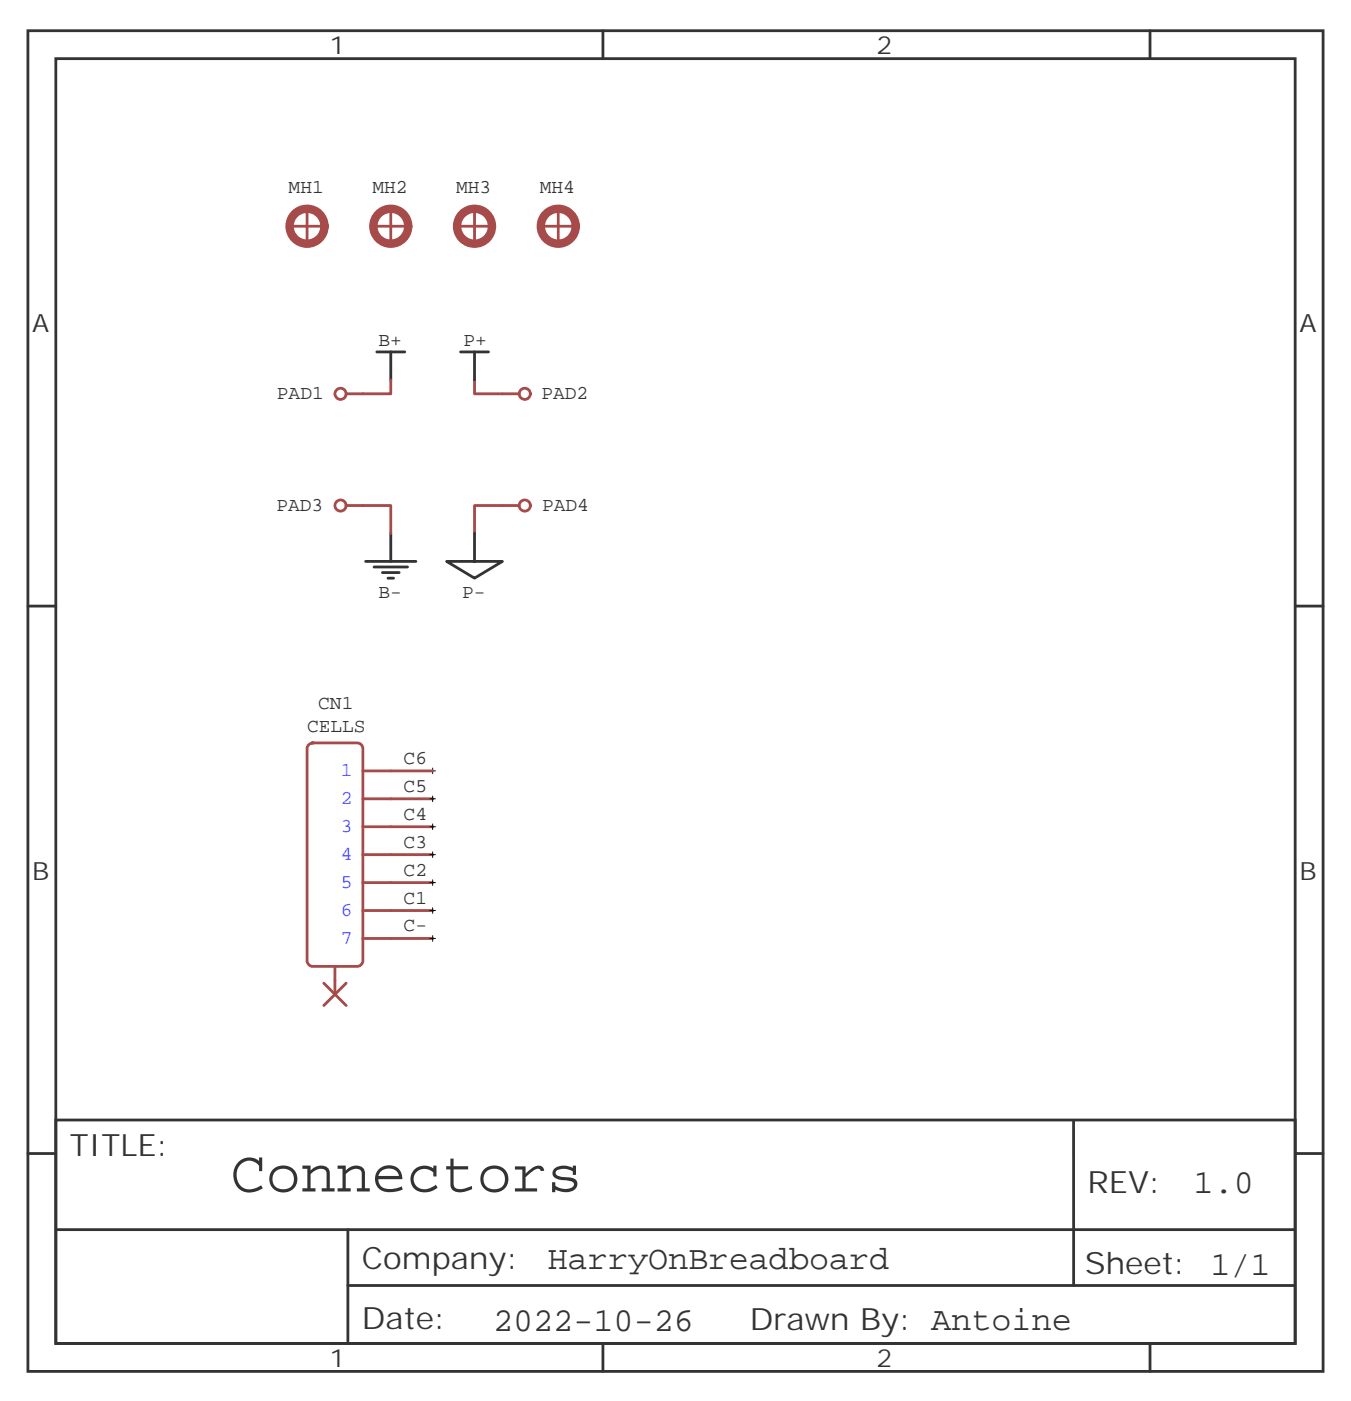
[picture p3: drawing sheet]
<svg xmlns="http://www.w3.org/2000/svg" width="171mm" height="177mm" viewBox="0 0 171 177" stroke-linecap="round" stroke-linejoin="round" font-family="sans-serif">
<g fill="none" stroke="#333" stroke-width=".35">
<path d="M3.5 3.9h163.7v169.3h-163.7zM7.1 7.4h156.6v162.3h-156.6zM76.2 3.9v3.5M145.3 3.9v3.5M47.6 44.4h3.6M49.4 44.4v3.6M58.2 44.4h3.5M60 44.4v3.6M3.5 76.6h3.6M46.2 70.9h6.4M47.3 71.6h4.2M48.3 72.3h2.1"/>
<path d="M49 73h.7M49.4 67.4v3.5M56.4 70.9h7.1l-3.5 2.1zM60 67.4v3.5M163.7 76.6h3.5M3.5 145.7h3.6M7.1 141.5h156.6v28.2h-156.6zM7.1 155.3h156.5M44 155.3v14.1M135.7 141.5v20.9M163.7 145.7h3.5M44 162.4h119.6"/>
<path d="M76.2 169.7v3.5M145.3 169.7v3.5"/>
</g>
<g fill="none" stroke="#a64a4a" stroke-width=".35">
<path d="M37 28.6h3.6M38.8 26.8v3.5M47.6 28.6h3.6M49.4 26.8v3.5M58.2 28.6h3.5M60 26.8v3.5M68.8 28.6h3.5M70.6 26.8v3.5M49.4 48v1.7h-5.7M60 48v1.7h5.6M43.7 63.9h5.7v3.5M65.6 63.9h-5.6v3.5"/>
<path d="M39 94l.5-.2h5.7a.71 .71 0 0 1 .7 .7v26.9a.76 .76 0 0 1-.7 .7h-5.7a.76 .76 0 0 1-.7-.7v-26.9zM45.9 97.4h8.8M45.9 118.5h8.8M45.9 115h8.8M45.9 111.5h8.8M45.9 107.9h8.8M45.9 104.4h8.8M45.9 100.9h8.8M40.9 124.2l2.8 2.8M42.3 122.1v3.5M43.7 124.2l-2.8 2.8"/>
<circle cx="43" cy="49.7" r=".71"/>
<circle cx="66.3" cy="49.7" r=".71"/>
<circle cx="43" cy="63.9" r=".71"/>
<circle cx="66.3" cy="63.9" r=".71"/>
</g>
<g fill="none" stroke="#000" stroke-width=".13">
<path d="M54.3 97.4h.7M54.7 97v.7M54.3 118.5h.7M54.3 115h.7M54.3 111.5h.7M54.3 107.9h.7M54.3 104.4h.7M54.3 100.9h.7M54.7 100.5v.7M54.7 104.1v.7M54.7 107.6v.7M54.7 111.1v.7"/>
<path d="M54.7 114.7v.7M54.7 118.2v.7"/>
</g>
<g fill="none" stroke="#a64a4a" stroke-width="1.1">
<circle cx="38.8" cy="28.6" r="2.2"/>
<circle cx="49.4" cy="28.6" r="2.2"/>
<circle cx="60" cy="28.6" r="2.2"/>
<circle cx="70.6" cy="28.6" r="2.2"/>
</g>
<text font-size="7.4" fill="#333" x="29.1" y="150.5">Connectors</text>
<g font-size="4.2" fill="#333">
<text x="150.9" y="150.7">1.0</text>
<text x="69.2" y="160.3">HarryOnBreadboard</text>
<text x="62.3" y="168.1">2022-10-26</text>
</g>
<g font-size="3.9" fill="#333">
<text x="8.8" y="146.1">TITLE:</text>
<text x="137.4" y="150.7">REV:</text>
<text x="45.7" y="160.2">Company:</text>
<text x="137.1" y="160.9">Sheet: 1/1</text>
<text x="45.7" y="167.9">Date:</text>
<text x="94.8" y="168">Drawn By: Antoine</text>
</g>
<g font-size="3.2" fill="#333">
<text x="41.6" y="6.9">1</text>
<text x="110.8" y="6.9">2</text>
<text x="4.1" y="42">A</text>
<text x="164.2" y="42">A</text>
<text x="4.1" y="111.1">B</text>
<text x="164.2" y="111.1">B</text>
<text x="41.6" y="172.7">1</text>
<text x="110.8" y="172.7">2</text>
</g>
<g font-size="2.5" fill="#333">
<text x="36.5" y="24.3">MH1</text>
<text x="47.1" y="24.3">MH2</text>
<text x="57.6" y="24.3">MH3</text>
<text x="68.2" y="24.3">MH4</text>
<text x="47.8" y="43.7">B+</text>
<text x="58.6" y="43.7">P+</text>
<text x="35" y="50.4">PAD1</text>
<text x="68.4" y="50.4">PAD2</text>
<text x="34.9" y="64.6">PAD3</text>
<text x="68.5" y="64.6">PAD4</text>
<text x="47.8" y="75.5">B-</text>
<text x="58.4" y="75.5">P-</text>
<text x="40.2" y="89.6">CN1</text>
<text x="38.8" y="92.4">CELLS</text>
<text x="51" y="100">C5</text>
<text x="51" y="96.5">C6</text>
<text x="51" y="107.1">C3</text>
<text x="51" y="103.5">C4</text>
<text x="51" y="110.6">C2</text>
<text x="51" y="117.7">C-</text>
<text x="51" y="114.1">C1</text>
</g>
<g font-size="2.5" fill="#55f">
<text x="43.1" y="101.6">2</text>
<text x="43.1" y="98.1">1</text>
<text x="43.1" y="105.1">3</text>
<text x="43.1" y="108.7">4</text>
<text x="43.1" y="112.2">5</text>
<text x="43.1" y="119.2">7</text>
<text x="43.1" y="115.7">6</text>
</g>
</svg>
